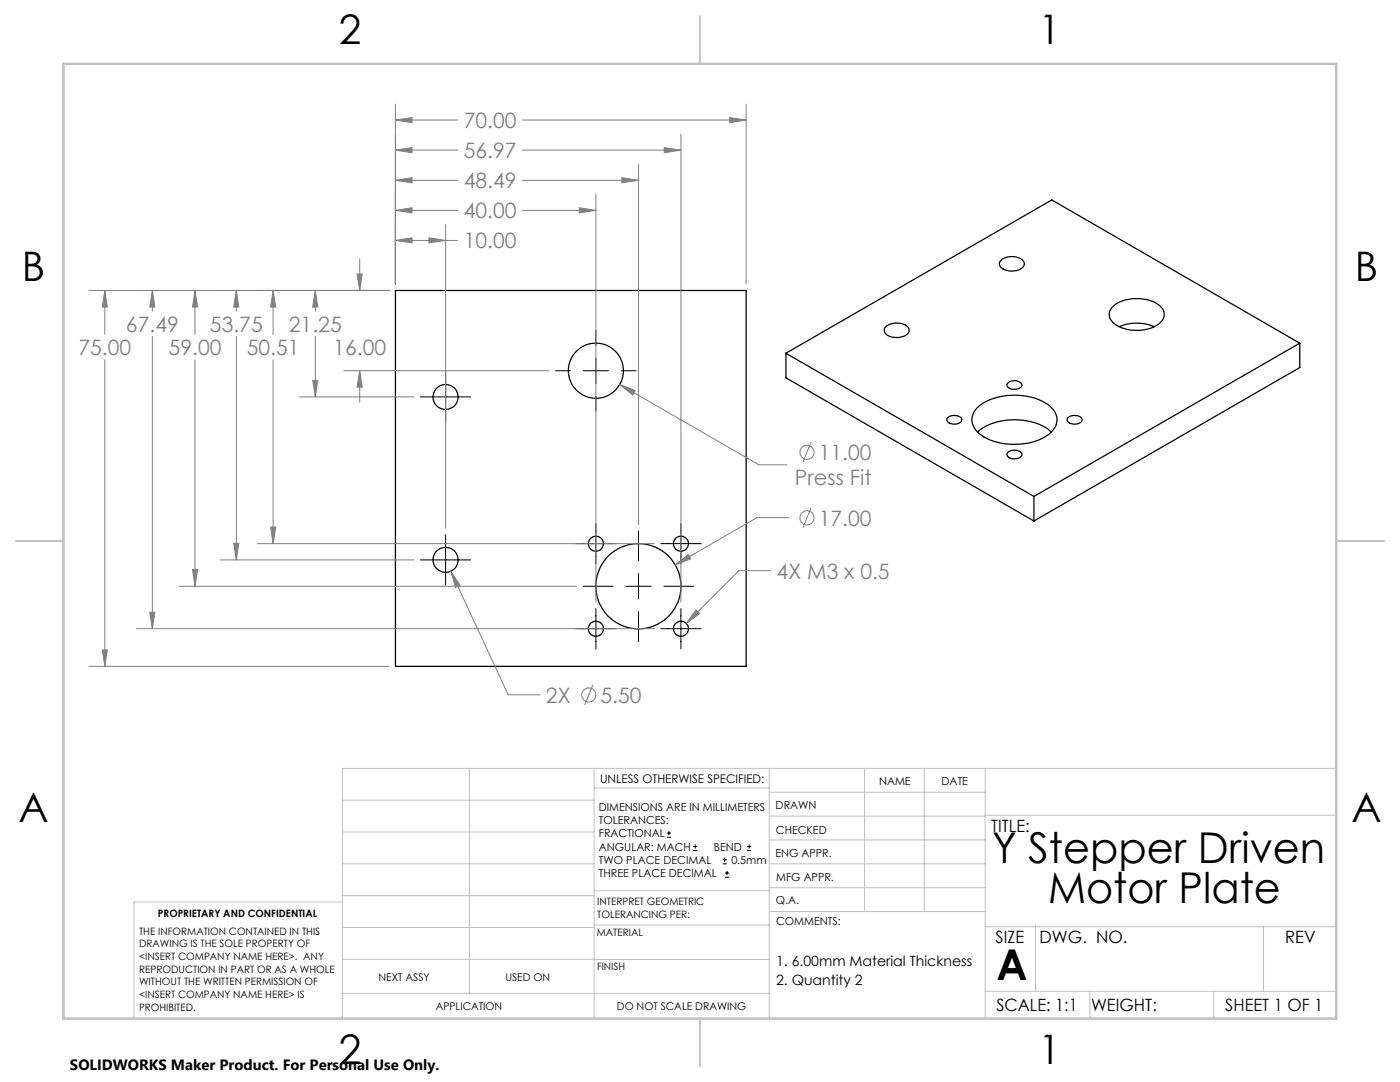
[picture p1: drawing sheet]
<svg xmlns="http://www.w3.org/2000/svg" width="279mm" height="216mm" viewBox="0 0 279 216" stroke-linecap="round" stroke-linejoin="round" font-family="sans-serif">
<g fill="none" stroke="#000" stroke-width=".25">
<path d="M78.9 58h70v75h-70zM199.8 51.9a3.3 3.3 0 0 1 4.6 .5 1.5 1.5 0 0 1-1.5 1.6 3.2 3.2 0 0 1-3.4-1 .87 .87 0 0 1 .3-1.1zM156.8 70.5l49.5 28.6M156.8 70.5v4.9l49.5 28.6M176.7 65.2a3.5 3.5 0 0 1 4.5 .1 1.12 1.12 0 0 1-.7 1.8 3.7 3.7 0 0 1-3.9-.7l-.1-.5zM201.2 76.4a1.98 1.98 0 0 1 2.7 .2 1.07 1.07 0 0 1-1.3 1.1 1.18 1.18 0 0 1-1.6-1.1zM222 61.3a7.8 7.8 0 0 1 7.5-1.3 3.2 3.2 0 0 1 2.8 3 4 4 0 0 1-3.5 2.7 7.5 7.5 0 0 1-6.9-1.6 2 2 0 0 1 .1-2.8zM223.3 65.2a9 9 0 0 1 7.1 0M259.4 68.5l-49.5-28.6-53.1 30.6M259.4 68.5l-53.1 30.6M259.4 68.5v4.8l-53.1 30.7M189.2 83.3a2.07 2.07 0 0 1 2.7 .2 1.07 1.07 0 0 1-1.3 1.1 1.18 1.18 0 0 1-1.6-1.1z"/>
<path d="M195.1 86.2a11.7 11.7 0 0 1 9.8-2.2 9.2 9.2 0 0 1 4.9 2.2M195.3 81.1a12.7 12.7 0 0 1 13.9-.3 3.4 3.4 0 0 1 1.2 4.6 9.2 9.2 0 0 1-7.7 3.3 10.2 10.2 0 0 1-8-2.9 3.2 3.2 0 0 1 .6-4.7zM201.3 90.1a2.04 2.04 0 0 1 2.6 .4 1.07 1.07 0 0 1-1.3 1 1.18 1.18 0 0 1-1.6-1zM206.3 99.1v4.9M213.1 83.3a2.07 2.07 0 0 1 2.8 .2 1.03 1.03 0 0 1-1.3 1.1 1.18 1.18 0 0 1-1.6-1.1z"/>
<circle cx="88.9" cy="79.2" r="2.49"/>
<circle cx="118.9" cy="74" r="5.5"/>
<circle cx="88.9" cy="111.7" r="2.51"/>
<circle cx="118.9" cy="108.5" r="1.51"/>
<circle cx="127.4" cy="117" r="8.5"/>
<circle cx="135.9" cy="108.5" r="1.51"/>
<circle cx="118.9" cy="125.5" r="1.51"/>
<circle cx="135.9" cy="125.5" r="1.51"/>
</g>
<g fill="none" stroke="#808080" stroke-width=".2">
<path d="M78.9 36l3.3-.5v1zM78.9 30l3.3-.5v1zM78.9 24l3.3-.5v1zM78.9 20.8v35.9M78.9 36h12.4M78.9 30h12.4M78.9 24h12.4M104.2 36h23.2M104.2 30h31.7M104.2 24h44.7M118.9 38.8v81.4M124.1 35.5l3.3 .5-3.3 .5z"/>
<path d="M127.4 32.8v71.9M132.6 29.5l3.3 .5-3.3 .5zM135.9 26.8v93.4M145.6 23.5l3.3 .5-3.3 .5zM148.9 20.8v35.9M17.7 58h59.9M20.9 58l.5 3.3h-1zM20.9 58v8.7M30.4 58l.5 3.3h-1zM30.4 58v4.1M38.9 58l.5 3.3h-1zM38.9 58v8.7"/>
<path d="M47.2 58l.5 3.3h-1.1zM47.2 58v4.1M54.5 58l.5 3.3h-1zM54.5 58v8.7M62.9 58l.5 3.3h-1zM62.9 58v4.1M71.3 54.7h1l-.5 3.3zM71.8 51.6v6.4M78.9 48l3.3-.6v1.1zM78.9 42l3.3-.5v1zM78.9 48h12.4M78.9 42h12.4"/>
<path d="M85.6 47.4l3.3 .6-3.3 .5zM88.9 44.8v60.6M104.2 42h14.7M115.6 41.5l3.3 .5-3.3 .5zM20.9 71.8v61.2M30.4 67.1v58.3M38.9 71.8v45.2M47.2 67.1v44.6M54.5 71.8v36.7M59.8 79.2h22.8M62.4 75.9h1l-.5 3.3zM62.9 67.1v12.1"/>
<path d="M68.6 74h41M71.8 74l.5 3.3h-1zM71.8 74v6.3M123.7 76.7l3.1 1.2-.5 .9zM123.7 76.7l27.7 16h5.6M161.9 88.2l-1.7 4.1M35.7 117h79.4M38.4 113.7h1l-.5 3.3zM44 111.7h38.6M46.6 108.4h1.1l-.5 3.3zM51.3 108.5h79.3M54 105.2h1l-.5 3.3z"/>
<path d="M90 114l1.8 2.8-.9 .4zM90 114l11.4 24.6h6.4M134.8 112.7l2.6-2.1 .5 .9zM153.8 113.9h-6.3l-10.6 10.5M157.4 103.3h-6.3l-16.3 9.4M161.9 101.3l-1.7 4M17.7 133h59.9M20.4 129.7h1l-.5 3.3zM27.2 125.4h103.4M29.9 122.2h1l-.5 3.2zM118.3 136.7l-1.6 4M138.9 121.7l.8 .7-2.8 2z"/>
<circle cx="161.1" cy="90.2" r="1.4"/>
<circle cx="161.1" cy="103.3" r="1.4"/>
<circle cx="117.5" cy="138.7" r="1.42"/>
</g>
<g fill="none" stroke="#000" stroke-width=".2">
<path d="M83.9 79.2h10M88.9 74.2v10M110.9 74h2.9M116.4 74h5.1M118.9 65.9v3M118.9 71.4v5.1M118.9 79.1v2.9M124 74h3M83.9 111.7h10M88.9 106.7v10.1M114.9 108.5h8.1M116.4 117h5.9"/>
<path d="M118.9 104.5v8M124.9 117h5.1M127.4 105.9v6M127.4 114.4v5.1M131.9 108.5h8M132.5 117h5.9M135.9 104.5v8M114.9 125.4h8.1M118.9 121.4v8.1M127.4 122.1v5.9M131.9 125.4h8M135.9 121.4v8.1"/>
<path d="M133.1 167.1h.8M133.1 166.2h.8M133.5 165.8v.9M138.3 169.7h.8M138.3 168.9h.8M138.7 168.5v.8M144.2 172.4h.9M144.2 171.6h.9M144.6 171.1v.9M144.7 175h.8M144.7 174.2h.8M145.1 173.8v.8"/>
<path d="M149.1 169.7h.8M149.1 168.9h.8M149.5 168.5v.8"/>
</g>
<g fill="none" stroke="#c0c0c0" stroke-width=".2">
<path d="M68.3 159.7h50.3M93.7 153.3v44.9M118.6 153.3v49.9M118.6 157.2h34.9M153.5 153.3v49.9M153.5 158.1h43.1M172.5 153.3v28.6M184.4 153.3v28.6M196.6 153.3v49.9M266.7 153.3h-198.4v49.9M68.3 178.7h50.3M68.3 172.4h50.3"/>
<path d="M68.3 166h50.3M68.3 180h-41.6v23.2M118.6 177.7h35M153.5 167.6h43.1M153.5 162.8h43.1M153.5 172.4h43.1M153.5 177.1h43.1M196.6 162.7h70.1M68.3 198.2h85.2M68.3 191.4l85.2 .1M68.3 185.1h50.3M118.6 184.6h35"/>
<path d="M153.6 181.9h43M196.6 197.8h70.1M196.6 184.9h70.1M206.7 184.9v12.9M217.5 197.8v5.4M242.2 197.8v5.4M252.2 184.9v12.9"/>
</g>
<path d="M139.7 3.2v9.5M3.1 107.9h9.6M266.7 107.9h9.5M139.7 203.2v9.6" fill="none" stroke="#c0c0c0" stroke-width=".25"/>
<path d="M12.7 12.7h254v190.5h-254z" fill="none" stroke="#c0c0c0" stroke-width=".5"/>
<path d="M78.9 48l3.3-.6v1.1zM85.6 47.4l3.3 .6-3.3 .5zM78.9 42l3.3-.5v1zM115.6 41.5l3.3 .5-3.3 .5zM78.9 36l3.3-.5v1zM124.1 35.5l3.3 .5-3.3 .5zM78.9 30l3.3-.5v1zM132.6 29.5l3.3 .5-3.3 .5zM78.9 24l3.3-.5v1zM145.6 23.5l3.3 .5-3.3 .5zM71.3 54.7h1l-.5 3.3zM71.8 74l.5 3.3h-1zM62.9 58l.5 3.3h-1zM62.4 75.9h1l-.5 3.3zM54.5 58l.5 3.3h-1zM54 105.2h1l-.5 3.3zM29.9 122.2h1l-.5 3.2zM30.4 58l.5 3.3h-1zM38.9 58l.5 3.3h-1zM38.4 113.7h1l-.5 3.3zM20.9 58l.5 3.3h-1zM20.4 129.7h1l-.5 3.3zM123.7 76.7l2.6 2.1 .5-.9zM138.9 121.7l-2 2.7 2.8-2zM134.8 112.7l3.1-1.2-.5-.9zM90 114l.9 3.2 .9-.4zM47.2 58l.5 3.3h-1.1zM46.6 108.4h1.1l-.5 3.3z" fill="#808080"/>
<g font-size="8.5">
<text x="198" y="172.1">Y Stepper Driven</text>
<text x="209.2" y="180.2">Motor Plate</text>
<text x="198.9" y="195.5">A</text>
</g>
<g font-size="8.1">
<text x="67.6" y="8.9">2</text>
<text x="207.3" y="8.9">1</text>
<text x="4.4" y="56.2">B</text>
<text x="270.4" y="56.2">B</text>
<text x="3.7" y="164.1">A</text>
<text x="269.7" y="164.1">A</text>
<text x="67.6" y="212.4">2</text>
<text x="207.3" y="212.4">1</text>
</g>
<g font-size="4.2" fill="#808080">
<text x="92.5" y="25.6">70.00</text>
<text x="92.5" y="31.6">56.97</text>
<text x="92.5" y="37.6">48.49</text>
<text x="92.5" y="43.6">40.00</text>
<text x="92.5" y="49.5">10.00</text>
<text x="15.7" y="70.9">75.00</text>
<text x="25.1" y="66.2">67.49</text>
<text x="33.7" y="70.9">59.00</text>
<text x="41.9" y="66.2">53.75</text>
<text x="49.2" y="70.9">50.51</text>
<text x="57.7" y="66.2">21.25</text>
<text x="66.5" y="70.9">16.00</text>
<text x="163.4" y="91.8">11.00</text>
<text x="158.6" y="96.9">Press Fit</text>
<text x="163.4" y="104.9">17.00</text>
<text x="155" y="115.5">4X M3 x 0.5</text>
<text x="109" y="140.2">2X</text>
<text x="119.8" y="140.2">5.50</text>
</g>
<g font-size="3.4">
<text x="197.8" y="166">TITLE:</text>
<text x="198.7" y="188.1">SIZE</text>
<text x="207.5" y="188.1">DWG. NO.</text>
<text x="256.5" y="188.2">REV</text>
<text x="198.8" y="201.7">SCALE: 1:1</text>
<text x="217.7" y="201.8">WEIGHT:</text>
<text x="244.5" y="201.7">SHEET 1 OF 1</text>
</g>
<text font-size="3" x="14" y="213.5">SOLIDWORKS Maker Product. For Personal Use Only.</text>
<g font-size="2.8">
<text x="154.9" y="192.8">1. 6.00mm Material Thickness</text>
<text x="154.9" y="196.6">2. Quantity 2</text>
</g>
<text font-size="2.4" x="119.8" y="156.2">UNLESS OTHERWISE SPECIFIED:</text>
<g font-size="2.2">
<text x="119.5" y="161.8">DIMENSIONS ARE IN MILLIMETERS</text>
<text x="154.8" y="161.4">DRAWN</text>
<text x="175.4" y="156.6">NAME</text>
<text x="187.9" y="156.7">DATE</text>
<text x="119.5" y="164.4">TOLERANCES:</text>
<text x="119.5" y="167.1">FRACTIONAL</text>
<text x="154.9" y="166.3">CHECKED</text>
<text x="119.5" y="169.7">ANGULAR: MACH</text>
<text x="119.5" y="172.4">TWO PLACE DECIMAL</text>
<text x="142.5" y="169.7">BEND</text>
<text x="146" y="172.4">0.5mm</text>
<text x="154.8" y="171">ENG APPR.</text>
<text x="119.5" y="175">THREE PLACE DECIMAL</text>
<text x="154.9" y="175.7">MFG APPR.</text>
<text x="154.9" y="180.4">Q.A.</text>
<text x="154.9" y="184.6">COMMENTS:</text>
</g>
<g font-size="2.1">
<text x="75.5" y="195.7">NEXT ASSY</text>
<text x="100.9" y="195.7">USED ON</text>
<text x="86.9" y="201.5">APPLICATION</text>
<text x="123.1" y="201.6">DO NOT SCALE DRAWING</text>
</g>
<g font-size="2">
<text x="31.5" y="182.9">PROPRIETARY AND CONFIDENTIAL</text>
<text x="119.2" y="180.6">INTERPRET GEOMETRIC</text>
<text x="119.2" y="183.1">TOLERANCING PER:</text>
<text x="27.8" y="186.5">THE INFORMATION CONTAINED IN THIS</text>
<text x="27.8" y="189">DRAWING IS THE SOLE PROPERTY OF</text>
<text x="27.8" y="191.6">&lt;INSERT COMPANY NAME HERE&gt;. ANY</text>
<text x="119.1" y="186.7">MATERIAL</text>
<text x="27.8" y="194.1">REPRODUCTION IN PART OR AS A WHOLE</text>
<text x="27.8" y="196.6">WITHOUT THE WRITTEN PERMISSION OF</text>
<text x="119.1" y="193.5">FINISH</text>
<text x="27.8" y="199.1">&lt;INSERT COMPANY NAME HERE&gt; IS</text>
<text x="27.8" y="201.7">PROHIBITED.</text>
</g>
</svg>
